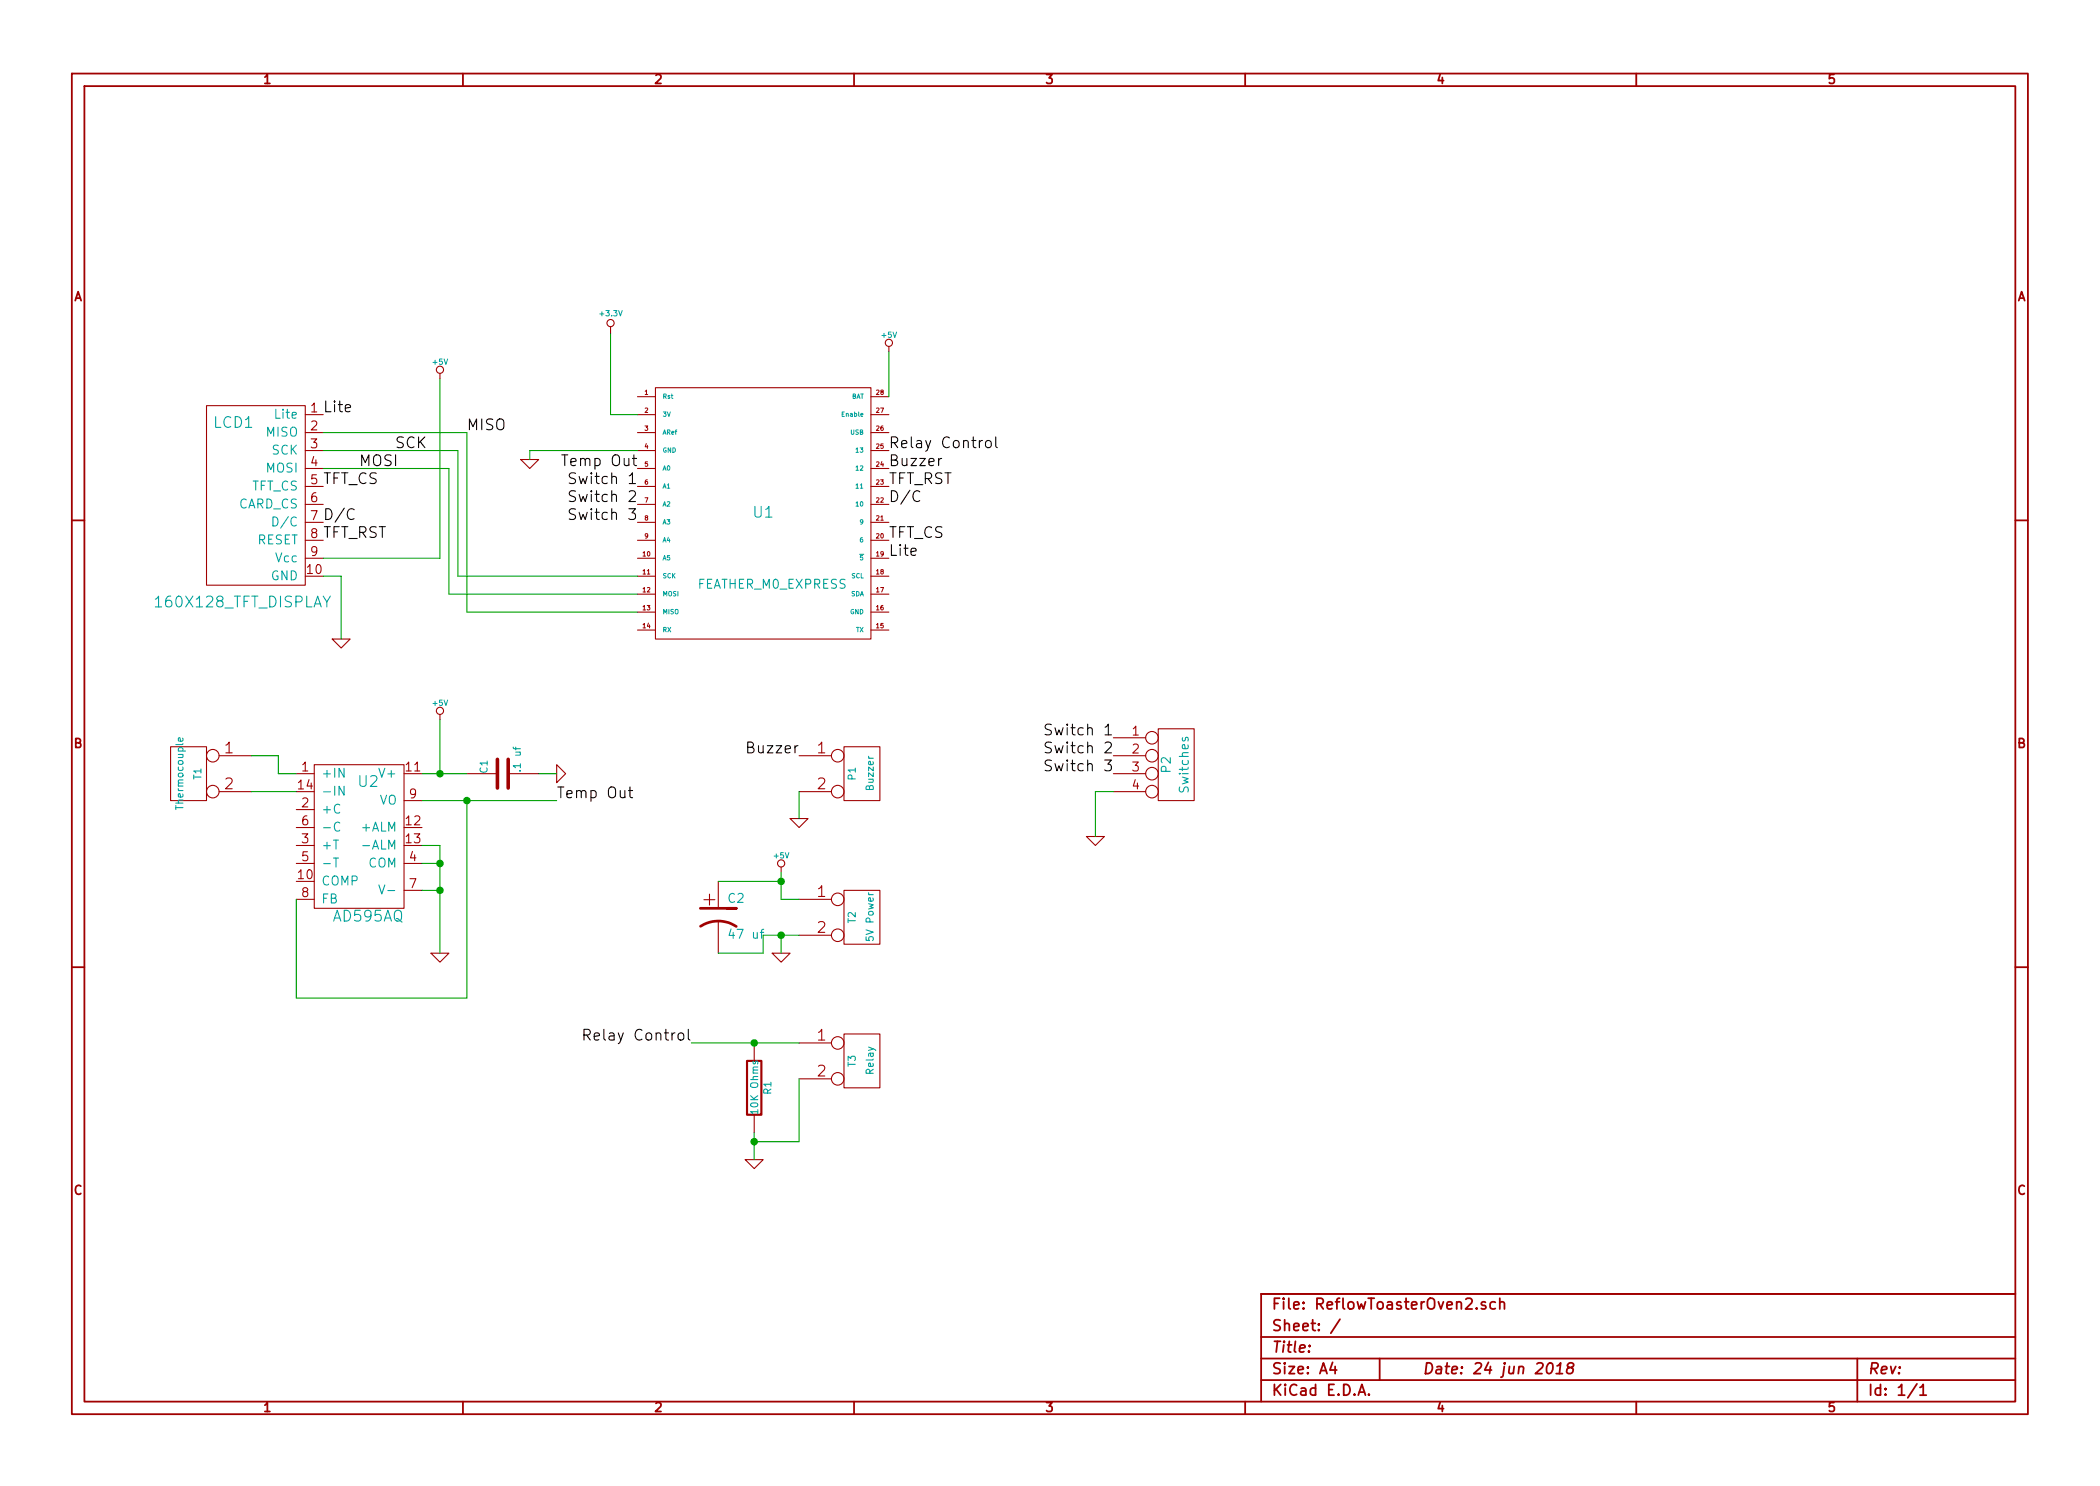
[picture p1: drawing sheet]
EESchema Schematic File Version 2
LIBS:power
LIBS:device
LIBS:transistors
LIBS:conn
LIBS:linear
LIBS:regul
LIBS:74xx
LIBS:cmos4000
LIBS:adc-dac
LIBS:memory
LIBS:xilinx
LIBS:special
LIBS:microcontrollers
LIBS:dsp
LIBS:microchip
LIBS:analog_switches
LIBS:motorola
LIBS:texas
LIBS:intel
LIBS:audio
LIBS:interface
LIBS:digital-audio
LIBS:philips
LIBS:display
LIBS:cypress
LIBS:siliconi
LIBS:opto
LIBS:atmel
LIBS:contrib
LIBS:valves
LIBS:feather_m0_express
LIBS:aux
LIBS:ReflowToasterOven2-cache
EELAYER 27 0
EELAYER END
$Descr A4 11693 8268
encoding utf-8
Sheet 1 1
Title ""
Date "24 jun 2018"
Rev ""
Comp ""
Comment1 ""
Comment2 ""
Comment3 ""
Comment4 ""
$EndDescr
$Comp
L FEATHER_M0_EXPRESS U1
U 1 1
P 4250 2850
F 0 "U1" H 4250 2850 60  0000 C CNN
F 1 "FEATHER_M0_EXPRESS" H 4300 2450 50  0000 C CNN
F 2 "~" H 4250 2850 60  0000 C CNN
F 3 "~" H 4250 2850 60  0000 C CNN
	1    4250 2850
	1    0    0    -1  
$EndComp
$Comp
L 160X128_TFT_DISPLAY LCD1
U 1 1
P 1400 2750
F 0 "LCD1" H 1500 3150 60  0000 C CNN
F 1 "160X128_TFT_DISPLAY" H 1450 2150 60  0000 C CNN
F 2 "~" H 1400 2750 60  0000 C CNN
F 3 "~" H 1400 2750 60  0000 C CNN
	1    1400 2750
	-1   0    0    -1  
$EndComp
$Comp
L AD595AQ U2
U 1 1
P 2000 4650
F 0 "U2" H 2050 4950 60  0000 C CNN
F 1 "AD595AQ" H 2050 4200 60  0000 C CNN
F 2 "~" H 2000 4650 60  0000 C CNN
F 3 "~" H 2000 4650 60  0000 C CNN
	1    2000 4650
	1    0    0    -1  
$EndComp
Wire Wire Line
	3550 3200 2550 3200
Wire Wire Line
	2550 3200 2550 2500
Wire Wire Line
	2550 2500 1800 2500
Wire Wire Line
	3550 3300 2500 3300
Wire Wire Line
	2500 3300 2500 2600
Wire Wire Line
	2500 2600 1800 2600
Wire Wire Line
	2600 3400 3550 3400
Wire Wire Line
	2600 3400 2600 2400
Wire Wire Line
	2600 2400 1800 2400
Text Label 2600 2400 0    60   ~ 0
MISO
Text Label 2200 2500 0    60   ~ 0
SCK
Text Label 2000 2600 0    60   ~ 0
MOSI
$Comp
L +3.3V #PWR01
U 1 1
P 3400 1850
F 0 "#PWR01" H 3400 1810 30  0001 C CNN
F 1 "+3.3V" H 3400 1960 30  0000 C CNN
F 2 "" H 3400 1850 60  0000 C CNN
F 3 "" H 3400 1850 60  0000 C CNN
	1    3400 1850
	1    0    0    -1  
$EndComp
Wire Wire Line
	3550 2300 3400 2300
Wire Wire Line
	3400 2300 3400 1850
Wire Wire Line
	1800 3100 2450 3100
Wire Wire Line
	2450 3100 2450 2100
$Comp
L +5V #PWR02
U 1 1
P 2450 2100
F 0 "#PWR02" H 2450 2190 20  0001 C CNN
F 1 "+5V" H 2450 2190 30  0000 C CNN
F 2 "" H 2450 2100 60  0000 C CNN
F 3 "" H 2450 2100 60  0000 C CNN
	1    2450 2100
	1    0    0    -1  
$EndComp
$Comp
L +5V #PWR03
U 1 1
P 4950 1950
F 0 "#PWR03" H 4950 2040 20  0001 C CNN
F 1 "+5V" H 4950 2040 30  0000 C CNN
F 2 "" H 4950 1950 60  0000 C CNN
F 3 "" H 4950 1950 60  0000 C CNN
	1    4950 1950
	1    0    0    -1  
$EndComp
Wire Wire Line
	4950 1950 4950 2200
$Comp
L GND #PWR04
U 1 1
P 2950 2550
F 0 "#PWR04" H 2950 2550 30  0001 C CNN
F 1 "GND" H 2950 2480 30  0001 C CNN
F 2 "" H 2950 2550 60  0000 C CNN
F 3 "" H 2950 2550 60  0000 C CNN
	1    2950 2550
	1    0    0    -1  
$EndComp
Wire Wire Line
	2950 2500 3550 2500
$Comp
L GND #PWR05
U 1 1
P 1900 3550
F 0 "#PWR05" H 1900 3550 30  0001 C CNN
F 1 "GND" H 1900 3480 30  0001 C CNN
F 2 "" H 1900 3550 60  0000 C CNN
F 3 "" H 1900 3550 60  0000 C CNN
	1    1900 3550
	1    0    0    -1  
$EndComp
Wire Wire Line
	1800 3200 1900 3200
Wire Wire Line
	1900 3200 1900 3550
Text Label 4950 3100 0    60   ~ 0
Lite
Text Label 1800 2300 0    60   ~ 0
Lite
Text Label 4950 3000 0    60   ~ 0
TFT_CS
Text Label 1800 2700 0    60   ~ 0
TFT_CS
Text Label 4950 2800 0    60   ~ 0
D/C
Text Label 1800 2900 0    60   ~ 0
D/C
Text Label 4950 2700 0    60   ~ 0
TFT_RST
Text Label 1800 3000 0    60   ~ 0
TFT_RST
$Comp
L CONN_2 T1
U 1 1
P 1050 4300
F 0 "T1" V 1000 4300 40  0000 C CNN
F 1 "Thermocouple" V 1100 4300 40  0000 C CNN
F 2 "~" H 1050 4300 60  0000 C CNN
F 3 "~" H 1050 4300 60  0000 C CNN
	1    1050 4300
	-1   0    0    -1  
$EndComp
$Comp
L C C1
U 1 1
P 2800 4300
F 0 "C1" H 2800 4400 40  0000 L CNN
F 1 ".1 uf" H 2806 4215 40  0000 L CNN
F 2 "~" H 2838 4150 30  0000 C CNN
F 3 "~" H 2800 4300 60  0000 C CNN
	1    2800 4300
	0    -1   -1   0   
$EndComp
$Comp
L +5V #PWR06
U 1 1
P 2450 4000
F 0 "#PWR06" H 2450 4090 20  0001 C CNN
F 1 "+5V" H 2450 4090 30  0000 C CNN
F 2 "" H 2450 4000 60  0000 C CNN
F 3 "" H 2450 4000 60  0000 C CNN
	1    2450 4000
	1    0    0    -1  
$EndComp
Wire Wire Line
	1400 4200 1550 4200
Wire Wire Line
	1550 4200 1550 4300
Wire Wire Line
	1550 4300 1650 4300
Wire Wire Line
	1650 4400 1400 4400
Wire Wire Line
	2350 4300 2600 4300
Wire Wire Line
	2450 4000 2450 4300
Connection ~ 2450 4300
$Comp
L GND #PWR07
U 1 1
P 3100 4300
F 0 "#PWR07" H 3100 4300 30  0001 C CNN
F 1 "GND" H 3100 4230 30  0001 C CNN
F 2 "" H 3100 4300 60  0000 C CNN
F 3 "" H 3100 4300 60  0000 C CNN
	1    3100 4300
	0    -1   -1   0   
$EndComp
Wire Wire Line
	3100 4300 3000 4300
Wire Wire Line
	2350 4450 3100 4450
Text Label 3100 4450 0    60   ~ 0
Temp Out
$Comp
L GND #PWR08
U 1 1
P 2450 5300
F 0 "#PWR08" H 2450 5300 30  0001 C CNN
F 1 "GND" H 2450 5230 30  0001 C CNN
F 2 "" H 2450 5300 60  0000 C CNN
F 3 "" H 2450 5300 60  0000 C CNN
	1    2450 5300
	1    0    0    -1  
$EndComp
Wire Wire Line
	2350 4700 2450 4700
Wire Wire Line
	2450 4700 2450 5300
Wire Wire Line
	2350 4800 2450 4800
Connection ~ 2450 4800
Wire Wire Line
	2350 4950 2450 4950
Connection ~ 2450 4950
Wire Wire Line
	1650 5000 1650 5550
Wire Wire Line
	1650 5550 2600 5550
Wire Wire Line
	2600 5550 2600 4450
Connection ~ 2600 4450
Text Label 3550 2600 2    60   ~ 0
Temp Out
Wire Wire Line
	2950 2500 2950 2550
$Comp
L CONN_2 P1
U 1 1
P 4800 4300
F 0 "P1" V 4750 4300 40  0000 C CNN
F 1 "Buzzer" V 4850 4300 40  0000 C CNN
F 2 "~" H 4800 4300 60  0000 C CNN
F 3 "~" H 4800 4300 60  0000 C CNN
	1    4800 4300
	1    0    0    -1  
$EndComp
$Comp
L CONN_2 T2
U 1 1
P 4800 5100
F 0 "T2" V 4750 5100 40  0000 C CNN
F 1 "5V Power" V 4850 5100 40  0000 C CNN
F 2 "~" H 4800 5100 60  0000 C CNN
F 3 "~" H 4800 5100 60  0000 C CNN
	1    4800 5100
	1    0    0    -1  
$EndComp
$Comp
L CONN_2 T3
U 1 1
P 4800 5900
F 0 "T3" V 4750 5900 40  0000 C CNN
F 1 "Relay" V 4850 5900 40  0000 C CNN
F 2 "~" H 4800 5900 60  0000 C CNN
F 3 "~" H 4800 5900 60  0000 C CNN
	1    4800 5900
	1    0    0    -1  
$EndComp
$Comp
L CONN_4 P2
U 1 1
P 6550 4250
F 0 "P2" V 6500 4250 50  0000 C CNN
F 1 "Switches" V 6600 4250 50  0000 C CNN
F 2 "~" H 6550 4250 60  0000 C CNN
F 3 "~" H 6550 4250 60  0000 C CNN
	1    6550 4250
	1    0    0    -1  
$EndComp
$Comp
L GND #PWR09
U 1 1
P 6100 4650
F 0 "#PWR09" H 6100 4650 30  0001 C CNN
F 1 "GND" H 6100 4580 30  0001 C CNN
F 2 "" H 6100 4650 60  0000 C CNN
F 3 "" H 6100 4650 60  0000 C CNN
	1    6100 4650
	1    0    0    -1  
$EndComp
Wire Wire Line
	6200 4400 6100 4400
Wire Wire Line
	6100 4400 6100 4650
Text Label 6200 4100 2    60   ~ 0
Switch 1
Text Label 6200 4200 2    60   ~ 0
Switch 2
Text Label 6200 4300 2    60   ~ 0
Switch 3
$Comp
L +5V #PWR010
U 1 1
P 4350 4850
F 0 "#PWR010" H 4350 4940 20  0001 C CNN
F 1 "+5V" H 4350 4940 30  0000 C CNN
F 2 "" H 4350 4850 60  0000 C CNN
F 3 "" H 4350 4850 60  0000 C CNN
	1    4350 4850
	1    0    0    -1  
$EndComp
$Comp
L GND #PWR011
U 1 1
P 4350 5300
F 0 "#PWR011" H 4350 5300 30  0001 C CNN
F 1 "GND" H 4350 5230 30  0001 C CNN
F 2 "" H 4350 5300 60  0000 C CNN
F 3 "" H 4350 5300 60  0000 C CNN
	1    4350 5300
	1    0    0    -1  
$EndComp
Wire Wire Line
	4450 5000 4350 5000
Wire Wire Line
	4350 5000 4350 4850
Wire Wire Line
	4250 5200 4450 5200
Wire Wire Line
	4350 5200 4350 5300
$Comp
L CP1 C2
U 1 1
P 4000 5100
F 0 "C2" H 4050 5200 50  0000 L CNN
F 1 "47 uf" H 4050 5000 50  0000 L CNN
F 2 "~" H 4000 5100 60  0000 C CNN
F 3 "~" H 4000 5100 60  0000 C CNN
	1    4000 5100
	1    0    0    -1  
$EndComp
Wire Wire Line
	4000 4900 4350 4900
Connection ~ 4350 4900
Wire Wire Line
	4000 5300 4250 5300
Wire Wire Line
	4250 5300 4250 5200
Connection ~ 4350 5200
$Comp
L GND #PWR012
U 1 1
P 4450 4550
F 0 "#PWR012" H 4450 4550 30  0001 C CNN
F 1 "GND" H 4450 4480 30  0001 C CNN
F 2 "" H 4450 4550 60  0000 C CNN
F 3 "" H 4450 4550 60  0000 C CNN
	1    4450 4550
	1    0    0    -1  
$EndComp
Wire Wire Line
	4450 4400 4450 4550
Text Label 4450 4200 2    60   ~ 0
Buzzer
$Comp
L GND #PWR013
U 1 1
P 4200 6450
F 0 "#PWR013" H 4200 6450 30  0001 C CNN
F 1 "GND" H 4200 6380 30  0001 C CNN
F 2 "" H 4200 6450 60  0000 C CNN
F 3 "" H 4200 6450 60  0000 C CNN
	1    4200 6450
	1    0    0    -1  
$EndComp
$Comp
L R R1
U 1 1
P 4200 6050
F 0 "R1" V 4280 6050 40  0000 C CNN
F 1 "10K Ohms" V 4207 6051 40  0000 C CNN
F 2 "~" V 4130 6050 30  0000 C CNN
F 3 "~" H 4200 6050 30  0000 C CNN
	1    4200 6050
	1    0    0    -1  
$EndComp
Wire Wire Line
	3850 5800 4450 5800
Connection ~ 4200 5800
Wire Wire Line
	4450 6000 4450 6350
Wire Wire Line
	4450 6350 4200 6350
Wire Wire Line
	4200 6300 4200 6450
Connection ~ 4200 6350
Text Label 3850 5800 2    60   ~ 0
Relay Control
Text Label 4950 2600 0    60   ~ 0
Buzzer
Text Label 4950 2500 0    60   ~ 0
Relay Control
Text Label 3550 2700 2    60   ~ 0
Switch 1
Text Label 3550 2800 2    60   ~ 0
Switch 2
Text Label 3550 2900 2    60   ~ 0
Switch 3
$EndSCHEMATC
